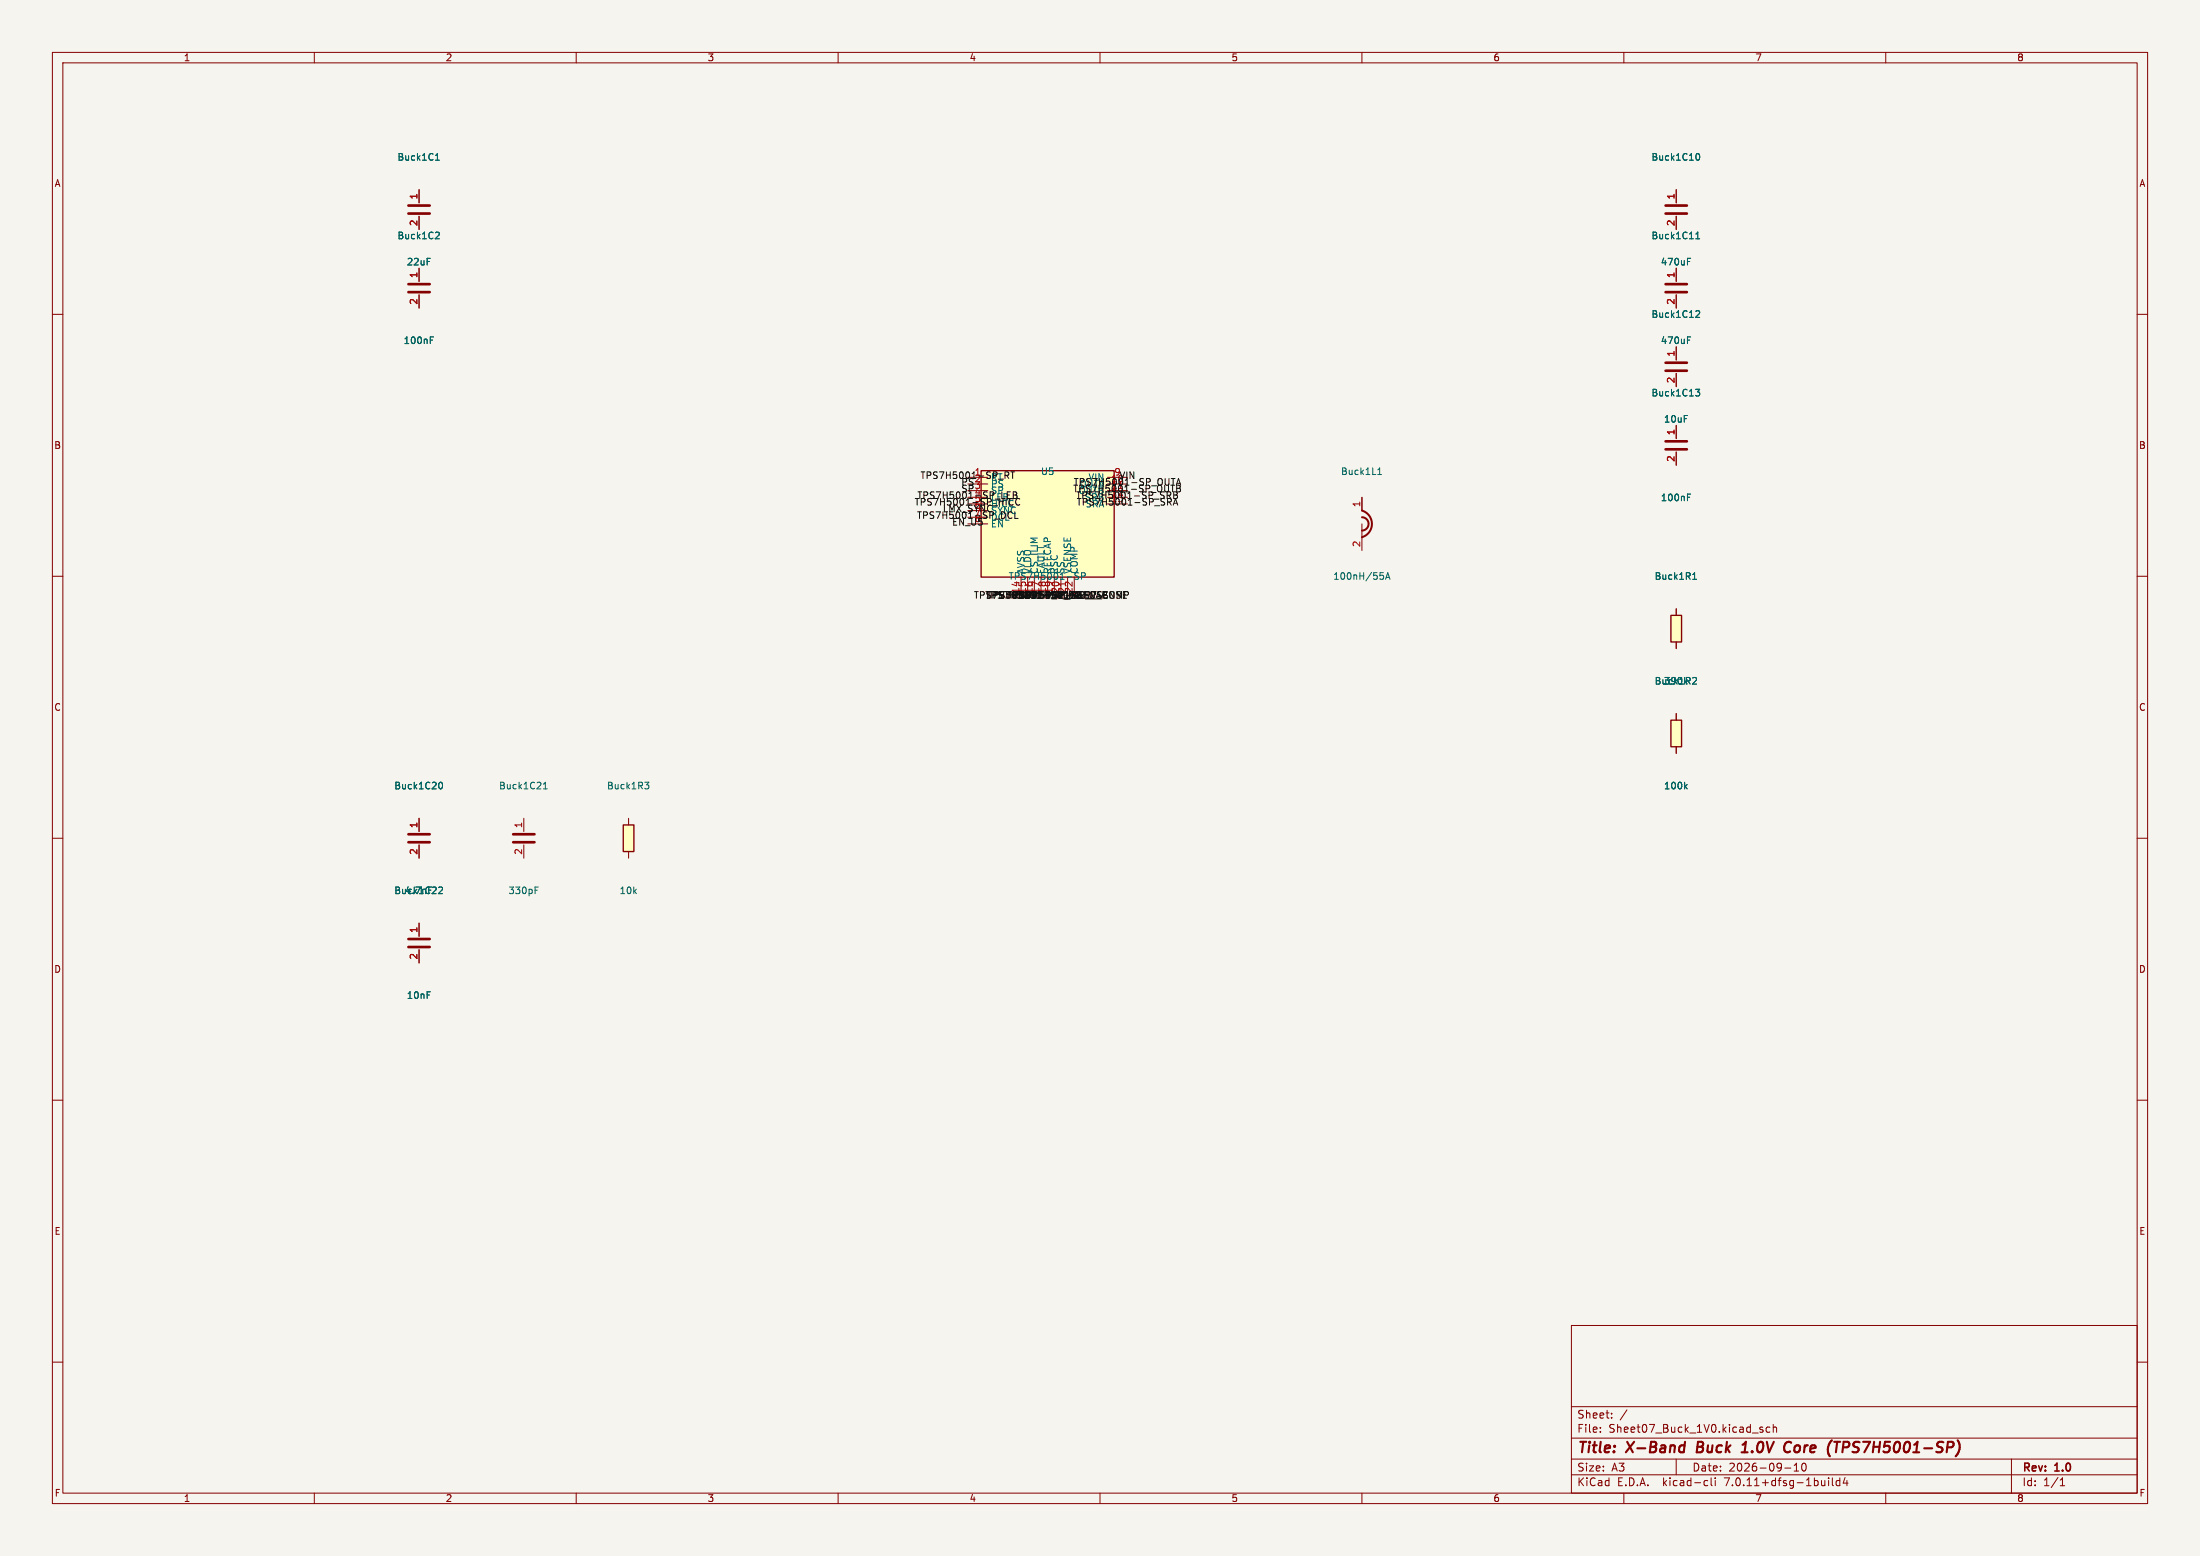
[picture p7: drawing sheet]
<svg xmlns="http://www.w3.org/2000/svg" width="420mm" height="297mm" viewBox="0 0 420 297" stroke-linecap="round" stroke-linejoin="round" font-family="sans-serif">
<path d="M0 0h420v297h-420z" fill="#f5f4ef" stroke="#f5f4ef" stroke-width=".19"/>
<g fill="none" stroke="#840000" stroke-width=".19">
<path d="M10 10h400v277h-400zM12 12h396v273h-396zM60 10v2M110 10v2M160 10v2M210 10v2M260 10v2M310 10v2M360 10v2M80 36.2v2.5M320 36.2v2.5M10 60h2"/>
<path d="M80 41.3v2.5M80 51.2v2.5M80 56.3v2.5M320 41.3v2.5M320 51.2v2.5M320 56.3v2.5M408 60h2M320 66.2v2.5M320 71.3v2.5M184.8 91.1h3.8M184.8 92.4h3.8M184.8 93.7h3.8"/>
<path d="M184.8 94.9h3.8M184.8 96.2h3.8M184.8 97.5h3.8M184.8 98.7h3.8M211.4 91.1h3.8M211.4 92.4h3.8M211.4 93.7h3.8M211.4 94.9h3.8M211.4 96.2h3.8M260 94.9v2.6M320 81.2v2.5M320 86.3v2.5"/>
<path d="M10 110h2M184.8 100h3.8M194.9 110.2v3.8M196.2 110.2v3.8M197.5 110.2v3.8M198.7 110.2v3.8M200 110.2v3.8M201.3 110.2v3.8M202.5 110.2v3.8M203.8 110.2v3.8M205.1 110.2v3.8M260 100v5.1"/>
<path d="M320 116.2v1.3M408 110h2M320 122.5v1.3M320 136.2v1.3M10 160h2M80 156.2v2.5M100 156.2v2.5M120 156.2v1.3M320 142.5v1.3M408 160h2M80 161.3v2.5M80 176.2v2.5"/>
<path d="M100 161.3v2.5M120 162.5v1.3M80 181.3v2.5M10 210h2M408 210h2M10 260h2M300 253h108v32h-108zM408 260h2M300 278.5h108M300 274.5h108M300 268.5h108M305.5 273.2v.2"/>
<path d="M305.5 272.5v.1M307.7 270.5v.2M307.7 269.8v.1M310.6 269.1l-1.3 1.9M320 278.5v3M335.9 272.7l.7 .4-.2 .3-.5-.1M336.5 272.5l-.3-.1-.3 .2M337.9 272.5l-.5-.1-.2 .3 .1 .6h.6M338.5 272.5l.2-.1 .4 .1 .1 .9M338.5 271.9v1.5M342.5 279.7l.4-.4v1.5M344.2 279.4l.1-.1a.8 .8 0 0 1 .5 .7 .8 .8 0 0 1-.5 .8 1 1 0 0 1-.1-1.4z"/>
<path d="M384 278.5v6.5M60 285v2M110 285v2M160 285v2M210 285v2M260 285v2M300 281.5h108M310 285v2M325.6 282.6l.4 .1M326 283.5l-.4 .1M326.7 282.1v1.3l.2 .2M327.4 282.1v.1"/>
<path d="M327.4 282.6v1M340.7 280.2h1.2M342.5 280.8h.9M349.1 282.1v.1M349.1 282.6v1M349.8 282.1v1.3l.2 .2M351.2 282.7l-.4-.1-.3 .3 .2 .6h.5M351.2 282.1v1.5M352.2 282l-.3 1.1h.9M352.6 282.6v1M360 285v2M393.3 283.6h.9"/>
<path d="M393.3 282.5l.4-.4v1.5"/>
</g>
<path d="M321.7 275.2l-.3 2M324.2 275.2l-.3 2h.8M332.5 277.2h1.1M332.9 275.7l.4-.5-.3 2M341.1 275.3a.68 .68 0 0 1 .8 .1M341.7 277l-.6 .2M350.2 275.2h1.1M350.7 275.2l-.2 2" fill="none" stroke="#840000" stroke-width=".4"/>
<g fill="#ffffc2" stroke="#ffffc2" stroke-width=".19">
<path d="M187.3 89.8h25.4v20.4h-25.4z"/>
<path d="M119 157.5h2v5h-2z"/>
<path d="M319 137.5h2v5h-2z"/>
<path d="M319 117.5h2v5h-2z"/>
</g>
<path d="M187.3 89.8h25.4v20.4h-25.4zM319 117.5h2v5h-2zM319 137.5h2v5h-2zM119 157.5h2v5h-2z" fill="none" stroke="#840000" stroke-width=".25"/>
<g fill="none" stroke="#006464" stroke-width=".19">
<path d="M83.1 30.6h.8M83.1 29.7l.4-.4v1.3M323.9 29.4l.2-.1a.68 .68 0 0 1 .4 .6 .68 .68 0 0 1-.4 .7l-.2-.1M83.3 44.3l.4 .1 .2 .3-.8 .9h.8M322.1 49.9h.5M322.1 49.3h.7M323.7 45.6h.8M323.7 44.7l.4-.4v1.3M323.8 59.4l.4-.1 .3 .4-.8 .9h.8M82.1 64.9h.5M82.1 64.3h.7M322.1 64.9h.5"/>
<path d="M322.1 64.3h.7M323.7 74.3h.8l-.4 .5 .3 .1 .1 .4-.3 .3h-.3M263 90.6h.7M263 89.7l.4-.4v1.3M322.1 94.9h.5M322.1 94.3h.7M205.9 110.1l-.1 .4-.4 .1M206.5 110l.6-.1 .1-.2-.1-.3-.6-.1v1.3M263.5 109.3h.6M263.6 109.8h.3l.2 .2-.1 .5-.4 .1M264.5 110.6l.4-1.3 .5 1.3M264.6 110.2h.6"/>
<path d="M323.1 110.6h.8M323.1 109.7l.4-.4v1.3M323.3 129.3l.4 .1 .2 .3-.8 .9h.8M83.9 149.4l.2-.1a.68 .68 0 0 1 .4 .6 .68 .68 0 0 1-.4 .7l-.2-.1M103.7 150.6h.8M103.7 149.7l.4-.4v1.3M123.1 149.3h.8l-.5 .5 .4 .1 .1 .4-.3 .3h-.3M321.7 150.1l.4 .5M322.1 149.7l-.5 .5M83.8 169.4l.4-.1 .3 .4-.8 .9h.8M102.1 169.9h.5M102.1 169.3h.7"/>
</g>
<g fill="none" stroke="#840000" stroke-width=".51">
<path d="M78 39.2h4M318 39.2h4M78 40.8h4M78 55.8h4M78 54.2h4M318 40.8h4M318 55.8h4M318 54.2h4M318 70.8h4M318 69.2h4M318 85.8h4M318 84.2h4"/>
<path d="M78 159.2h4M98 159.2h4M78 160.8h4M78 179.2h4M98 160.8h4M78 180.8h4"/>
</g>
<path d="M260 97.5a2.65 2.65 0 0 1 1.9 2.5 2.65 2.65 0 0 1-1.9 2.5M260 98.7a1.27 1.27 0 0 1 1.3 1.3 1.27 1.27 0 0 1-1.3 1.3" fill="none" stroke="#840000" stroke-width=".38"/>
<g fill="none" stroke="#0f0f0f" stroke-width=".19">
<path d="M191.9 90.1h.4l.3 .2-.1 .4h-.6M192.2 90.7l.4 .6M192.3 93.9h.6M193 90.1h.7M193.3 90.1v1.2M193.4 94.5h.5M193.9 94.5l.2-.3-.1-.2-.6-.1v1.3M193.9 94.5l.3 .2-.1 .3-.2 .2M193.9 95.9l.1 .2M194.7 96.3l-.3 .1M194.7 95.3l-.6-.1-.2 .5M222.9 95.2h.5l.2 .2-.1 .4h-.6"/>
<path d="M223.1 94.5l.4 .7M223.2 95.8l.4 .6M223.5 92.6h.7M223.6 91.3h.7M223.9 92.6v1.3M223.9 91.3v1.3M224 96.4l.4-1.2 .4 1.2M224.1 93.9h.4l.2 .2-.2 .4 .2 .1 .1 .3-.2 .3h-.5zM224.1 94.5h.4M224.1 96.1h.6M224.6 92.6l.4-1.3 .4 1.3M224.6 92.6h.5l.2 .3-.2 .3 .2 .1 .1 .3-.3 .3h-.5z"/>
<path d="M224.6 93.2h.5M224.7 92.2h.6M186 112.9h.8M186.4 112.9v1.3M187.2 113.6h.5M187.7 112.9h-.5v1.3M213.7 113.8l.4-.9v1.3M213.7 112.9l.2 .1M213.8 113.7l.1 .1-.1 .3M214.5 113.5h.4M214.7 112.9v1.3M214.7 113.6l.6-.1 .1-.1v-.3l-.2-.2h-.7v1.3h.6"/>
</g>
<g font-size="2.8" fill="#840000">
<text x="301" y="277.9">Title:</text>
<text x="310.6" y="277.9">X-Band</text>
<text x="324.8" y="277.9">Buck</text>
<text x="334.2" y="277.9">1.0V</text>
<text x="343" y="277.9">Core</text>
<text x="352.1" y="277.9">(TPS7H5001-SP)</text>
</g>
<g font-size="2.1" fill="#840000">
<text x="301" y="273.7">File:</text>
<text x="301" y="271">Sheet:</text>
<text x="307.1" y="273.7">Sheet07_Buck_1V0.kicad_sch</text>
<text x="301" y="281.1">Size:</text>
<text x="307.6" y="281.1">A3</text>
<text x="323" y="281.1">Date:</text>
<text x="330" y="281.1">2026-09-10</text>
<text x="386" y="281.3">Rev:</text>
<text x="392.4" y="281.3">1.0</text>
<text x="301" y="283.9">KiCad</text>
<text x="308.7" y="283.9">E.D.A.</text>
<text x="317.6" y="283.9">kicad-cli</text>
<text x="329.5" y="283.9">7.0.11+dfsg-1build4</text>
<text x="386" y="283.9">Id:</text>
<text x="390.1" y="283.9">1/1</text>
</g>
<g font-size="1.8" fill="#840000">
<text x="35" y="11.9">1</text>
<text x="85" y="11.9">2</text>
<text x="135" y="11.9">3</text>
<text x="185" y="11.9">4</text>
<text x="235" y="11.9">5</text>
<text x="285" y="11.9">6</text>
<text x="335" y="11.9">7</text>
<text x="385" y="11.9">8</text>
<text x="10.3" y="35.9">A</text>
<text x="408.3" y="35.9">A</text>
<text x="10.3" y="85.9">B</text>
<text x="408.2" y="85.9">B</text>
<text x="10.3" y="135.9">C</text>
<text x="408.2" y="135.9">C</text>
<text x="10.3" y="185.9">D</text>
<text x="408.2" y="185.9">D</text>
<text x="10.3" y="235.9">E</text>
<text x="408.3" y="235.9">E</text>
<text x="10.3" y="285.9">F</text>
<text x="35" y="286.9">1</text>
<text x="85" y="286.9">2</text>
<text x="135" y="286.9">3</text>
<text x="185" y="286.9">4</text>
<text x="235" y="286.9">5</text>
<text x="285" y="286.9">6</text>
<text x="335" y="286.9">7</text>
<text x="385" y="286.9">8</text>
<text x="408.3" y="285.9">F</text>
</g>
<g font-size="1.8" fill="#006464">
<text x="75.8" y="30.9">Buck1C1</text>
<text x="315.2" y="30.9">Buck1C10</text>
<text x="75.8" y="45.9">Buck1C2</text>
<text x="315.2" y="45.9">Buck1C11</text>
<text x="77.6" y="50.9">22uF</text>
<text x="317" y="50.9">470uF</text>
<text x="77" y="65.9">100nF</text>
<text x="315.2" y="60.9">Buck1C12</text>
<text x="317" y="65.9">470uF</text>
<text x="315.2" y="75.9">Buck1C13</text>
<text x="317.6" y="80.9">10uF</text>
<text x="198.6" y="90.9">U5</text>
<text x="255.9" y="90.9">Buck1L1</text>
<text x="317" y="95.9">100nF</text>
<text x="192.5" y="110.9">TPS7H5001-SP</text>
<text x="195.8" y="109.7" transform="rotate(-90 195.8 109.7)">AVSS</text>
<text x="197.1" y="109.7" transform="rotate(-90 197.1 109.7)">VLDO</text>
<text x="198.3" y="109.7" transform="rotate(-90 198.3 109.7)">CS_ILIM</text>
<text x="199.6" y="109.7" transform="rotate(-90 199.6 109.7)">FAULT</text>
<text x="200.9" y="109.7" transform="rotate(-90 200.9 109.7)">REFCAP</text>
<text x="202.1" y="109.7" transform="rotate(-90 202.1 109.7)">RSC</text>
<text x="203.4" y="109.7" transform="rotate(-90 203.4 109.7)">SS</text>
<text x="204.7" y="109.7" transform="rotate(-90 204.7 109.7)">VSENSE</text>
<text x="205.9" y="109.7" transform="rotate(-90 205.9 109.7)">COMP</text>
<text x="254.4" y="110.9">100nH/55A</text>
<text x="315.8" y="110.9">Buck1R1</text>
<text x="315.8" y="130.9">Buck1R2</text>
<text x="317.6" y="130.9">390k</text>
<text x="75.2" y="150.9">Buck1C20</text>
<text x="95.2" y="150.9">Buck1C21</text>
<text x="115.8" y="150.9">Buck1R3</text>
<text x="317.6" y="150.9">100k</text>
<text x="75.2" y="170.9">Buck1C22</text>
<text x="77.3" y="170.9">4.7nF</text>
<text x="97" y="170.9">330pF</text>
<text x="118.2" y="170.9">10k</text>
<text x="77.6" y="190.9">10nF</text>
</g>
<g font-size="1.8" fill="#a90000">
<text x="79.7" y="38.2" transform="rotate(-90 79.7 38.2)">1</text>
<text x="319.7" y="38.2" transform="rotate(-90 319.7 38.2)">1</text>
<text x="79.7" y="43.2" transform="rotate(-90 79.7 43.2)">2</text>
<text x="319.7" y="43.2" transform="rotate(-90 319.7 43.2)">2</text>
<text x="79.7" y="53.2" transform="rotate(-90 79.7 53.2)">1</text>
<text x="319.7" y="53.2" transform="rotate(-90 319.7 53.2)">1</text>
<text x="79.7" y="58.2" transform="rotate(-90 79.7 58.2)">2</text>
<text x="319.7" y="58.2" transform="rotate(-90 319.7 58.2)">2</text>
<text x="319.7" y="68.2" transform="rotate(-90 319.7 68.2)">1</text>
<text x="319.7" y="73.2" transform="rotate(-90 319.7 73.2)">2</text>
<text x="319.7" y="83.2" transform="rotate(-90 319.7 83.2)">1</text>
<text x="319.7" y="88.2" transform="rotate(-90 319.7 88.2)">2</text>
<text x="259.7" y="96.9" transform="rotate(-90 259.7 96.9)">1</text>
<text x="259.7" y="104.5" transform="rotate(-90 259.7 104.5)">2</text>
<text x="79.7" y="158.2" transform="rotate(-90 79.7 158.2)">1</text>
<text x="99.7" y="158.2" transform="rotate(-90 99.7 158.2)">1</text>
<text x="79.7" y="163.2" transform="rotate(-90 79.7 163.2)">2</text>
<text x="99.7" y="163.2" transform="rotate(-90 99.7 163.2)">2</text>
<text x="79.7" y="178.2" transform="rotate(-90 79.7 178.2)">1</text>
<text x="79.7" y="183.2" transform="rotate(-90 79.7 183.2)">2</text>
</g>
<g font-size="1.8" fill="#0f0f0f">
<text x="175" y="95.4">TPS7H5001-SP_LEB</text>
<text x="175.6" y="91.6">TPS7H5001-SP_RT</text>
<text x="183.4" y="94.2">SP</text>
<text x="183.4" y="92.9">PS</text>
<text x="186" y="90.9">1</text>
<text x="186" y="92.1">2</text>
<text x="186" y="93.4">3</text>
<text x="186" y="94.7">4</text>
<text x="186" y="95.9">5</text>
<text x="189.1" y="92">RT</text>
<text x="189.1" y="93.2">PS</text>
<text x="189.1" y="94.5">SP</text>
<text x="189.1" y="95.8">LEB</text>
<text x="204.8" y="94.2">TPS7H5001-SP_OUTB</text>
<text x="204.9" y="92.9">TPS7H5001-SP_OUTA</text>
<text x="205.3" y="95.4">TPS7H5001-SP_SRB</text>
<text x="205.8" y="94.5">OUTB</text>
<text x="206" y="93.2">OUTA 11</text>
<text x="207" y="95.8">SRB</text>
<text x="207.7" y="92">VIN</text>
<text x="212" y="92.1">10</text>
<text x="212" y="94.7">12</text>
<text x="212" y="95.9">13</text>
<text x="212.6" y="90.9">9</text>
<text x="213.6" y="91.6">VIN</text>
<text x="174.5" y="96.7">TPS7H5001-SP_HICC</text>
<text x="175" y="99.2">TPS7H5001-SP_DCL</text>
<text x="179.9" y="98">LMX_SYNCSYNC</text>
<text x="181.7" y="100.5">EN_U5</text>
<text x="186" y="97.2">6</text>
<text x="186" y="98.5">7</text>
<text x="186" y="99.7">8</text>
<text x="189.1" y="97.1">HICC</text>
<text x="189.1" y="99.6">DCL</text>
<text x="189.1" y="100.9">EN</text>
<text x="205.4" y="96.7">TPS7H5001-SP_SRA</text>
<text x="207.2" y="97.1">SRA</text>
<text x="194.7" y="113.4" transform="rotate(-90 194.7 113.4)">14</text>
<text x="195.9" y="113.4" transform="rotate(-90 195.9 113.4)">15</text>
<text x="197.2" y="113.4" transform="rotate(-90 197.2 113.4)">16</text>
<text x="198.5" y="113.4" transform="rotate(-90 198.5 113.4)">17</text>
<text x="199.7" y="113.4" transform="rotate(-90 199.7 113.4)">18</text>
<text x="201" y="113.4" transform="rotate(-90 201 113.4)">19</text>
<text x="202.3" y="113.4" transform="rotate(-90 202.3 113.4)">20</text>
<text x="203.6" y="113.4" transform="rotate(-90 203.6 113.4)">21</text>
<text x="204.8" y="113.4" transform="rotate(-90 204.8 113.4)">22</text>
<text x="188.2" y="114.5">TPS7H5001-SP_CS</text>
<text x="192.9" y="114.5">GND</text>
<text x="193.3" y="114.5">TPS7H5001-SP_SS</text>
<text x="194.4" y="114.5">TPS7H5001-SP_COMP</text>
<text x="199.3" y="114.5">RSC</text>
</g>
</svg>
